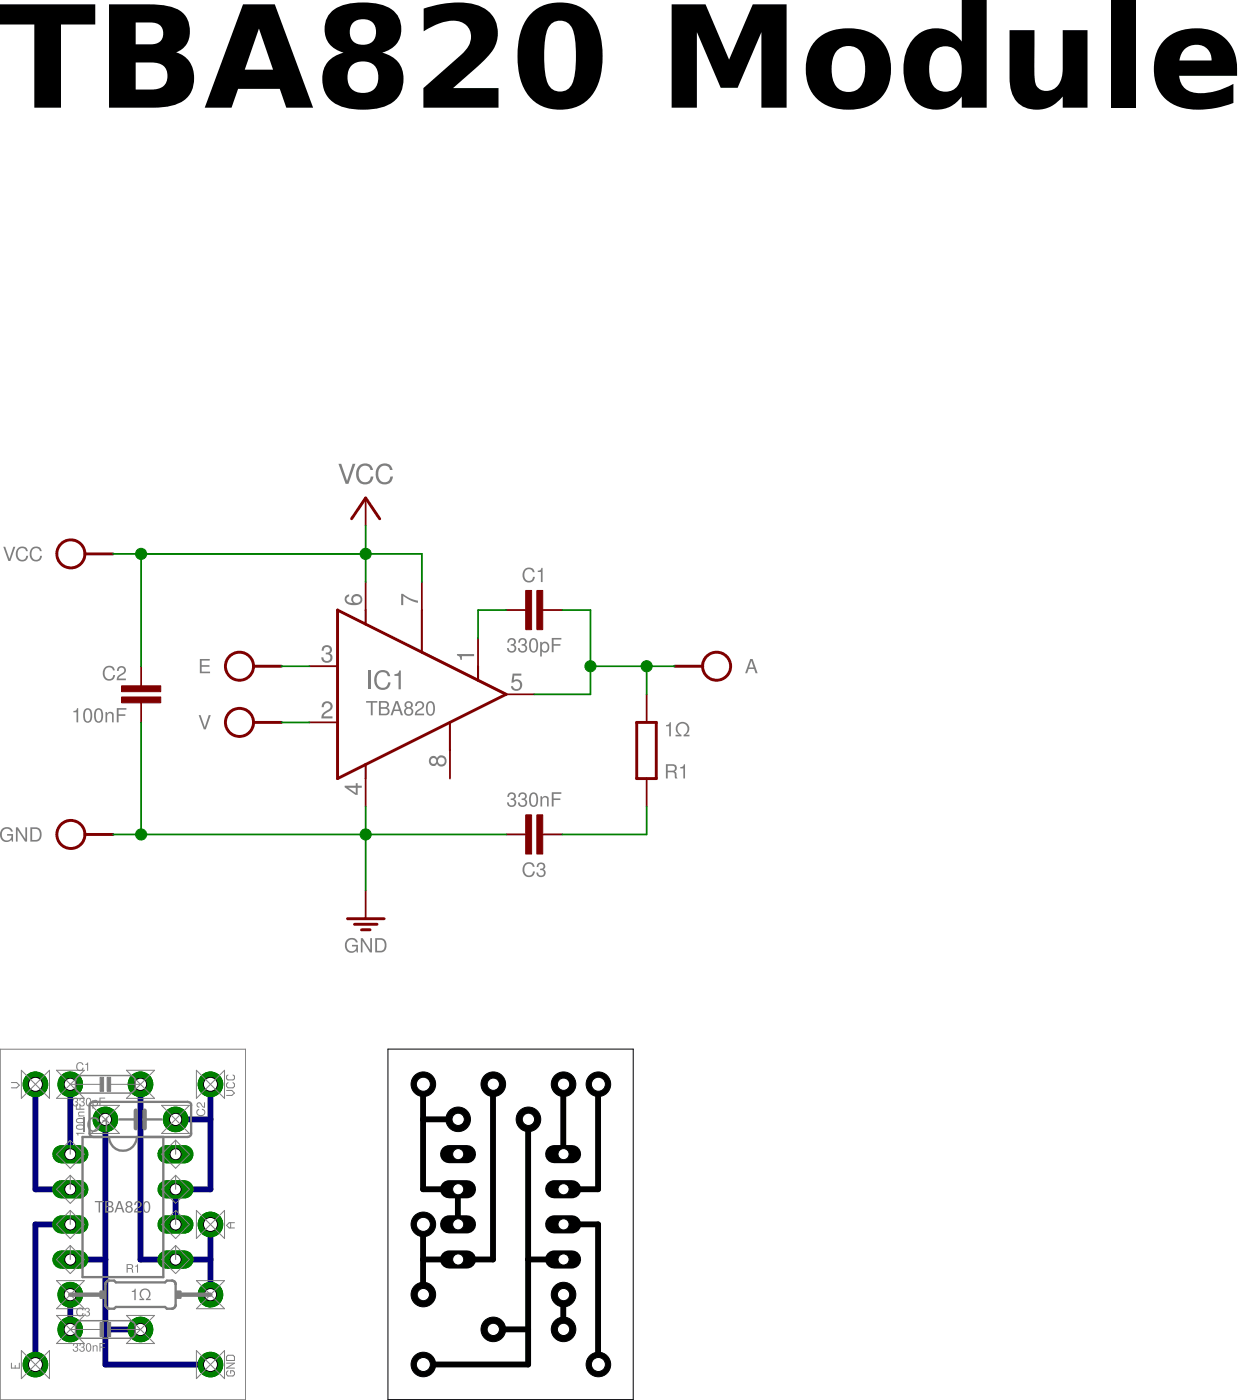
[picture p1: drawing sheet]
<?xml version="1.0" encoding="utf-8"?>
<!DOCTYPE eagle SYSTEM "eagle.dtd">
<eagle version="7.2.0">
<drawing>
<settings>
<setting alwaysvectorfont="no"/>
<setting verticaltext="up"/>
</settings>
<grid distance="0.05" unitdist="inch" unit="inch" style="lines" multiple="2" display="yes" altdistance="4" altunitdist="inch" altunit="inch"/>
<schematic xreflabel="%F%N/%S" xrefpart="/%S.%C%R">
<libraries>
<library name="ic">
<symbols>
<symbol name="TBA820">
<wire x1="-5.08" y1="7.62" x2="-5.08" y2="-7.62" width="0.254" layer="94"/>
<wire x1="-5.08" y1="-7.62" x2="-2.54" y2="-6.35" width="0.254" layer="94"/>
<text x="-2.54" y="1.27" size="1.6764" layer="95" align="center-left">&gt;NAME</text>
<text x="-2.54" y="-1.27" size="1.27" layer="96" align="center-left">&gt;VALUE</text>
<pin name="GAIN" x="-7.62" y="-2.54" visible="pad" length="short" direction="in"/>
<pin name="INPUT" x="-7.62" y="2.54" visible="pad" length="short" direction="in"/>
<pin name="OUT" x="12.7" y="0" visible="pad" length="short" direction="out" rot="R180"/>
<pin name="VCC" x="-2.54" y="10.16" visible="pad" length="short" direction="pwr" rot="R270"/>
<pin name="BOOT" x="2.54" y="10.16" visible="pad" length="short" direction="in" rot="R270"/>
<pin name="FREQ" x="7.62" y="5.08" visible="pad" length="short" direction="in" rot="R270"/>
<pin name="RIPPLE" x="5.08" y="-7.62" visible="pad" length="short" direction="in" rot="R90"/>
<pin name="GND" x="-2.54" y="-10.16" visible="pad" length="short" direction="pwr" rot="R90"/>
<wire x1="-2.54" y1="-6.35" x2="5.08" y2="-2.54" width="0.254" layer="94"/>
<wire x1="5.08" y1="-2.54" x2="10.16" y2="0" width="0.254" layer="94"/>
<wire x1="10.16" y1="0" x2="7.62" y2="1.27" width="0.254" layer="94"/>
<wire x1="7.62" y1="1.27" x2="2.54" y2="3.81" width="0.254" layer="94"/>
<wire x1="2.54" y1="3.81" x2="-2.54" y2="6.35" width="0.254" layer="94"/>
<wire x1="-2.54" y1="6.35" x2="-5.08" y2="7.62" width="0.254" layer="94"/>
<wire x1="-2.54" y1="7.62" x2="-2.54" y2="6.35" width="0.1651" layer="94"/>
<wire x1="2.54" y1="7.62" x2="2.54" y2="3.81" width="0.1651" layer="94"/>
<wire x1="7.62" y1="2.54" x2="7.62" y2="1.27" width="0.1651" layer="94"/>
<wire x1="-2.54" y1="-7.62" x2="-2.54" y2="-6.35" width="0.1651" layer="94"/>
<wire x1="5.08" y1="-5.08" x2="5.08" y2="-2.54" width="0.1651" layer="94"/>
</symbol>
</symbols>
<devicesets>
<deviceset name="TBA820">
<gates>
<gate name="G$1" symbol="TBA820" x="-15.793221875" y="-4.598496875"/>
</gates>
<devices>
<device name="" package="DIL08">
<connects>
<connect gate="G$1" pin="BOOT" pad="7"/>
<connect gate="G$1" pin="FREQ" pad="1"/>
<connect gate="G$1" pin="GAIN" pad="2"/>
<connect gate="G$1" pin="GND" pad="4"/>
<connect gate="G$1" pin="INPUT" pad="3"/>
<connect gate="G$1" pin="OUT" pad="5"/>
<connect gate="G$1" pin="RIPPLE" pad="8"/>
<connect gate="G$1" pin="VCC" pad="6"/>
</connects>
<technologies>
<technology name=""/>
</technologies>
</device>
</devices>
</deviceset>
</devicesets>
</library>
<library name="c">
<symbols>
<symbol name="C-H">
<text x="0" y="2.54" size="1.27" layer="95" align="bottom-center">&gt;NAME</text>
<text x="0" y="-2.54" size="1.27" layer="96" align="top-center">&gt;VALUE</text>
<pin name="1" x="-2.54" y="0" visible="off" length="point" direction="pas" swaplevel="1"/>
<pin name="2" x="2.54" y="0" visible="off" length="point" direction="pas" swaplevel="1" rot="R180"/>
<wire x1="2.54" y1="0" x2="0.762" y2="0" width="0.1524" layer="94"/>
<wire x1="-2.54" y1="0" x2="-0.762" y2="0" width="0.1524" layer="94"/>
<rectangle x1="-1.27" y1="-0.254" x2="2.286" y2="0.254" layer="94" rot="R90"/>
<rectangle x1="-2.286" y1="-0.254" x2="1.27" y2="0.254" layer="94" rot="R90"/>
</symbol>
<symbol name="C">
<text x="-1.27" y="1.27" size="1.27" layer="95" align="bottom-right">&gt;NAME</text>
<text x="-1.27" y="-1.27" size="1.27" layer="96" align="top-right">&gt;VALUE</text>
<pin name="1" x="0" y="2.54" visible="off" length="point" direction="pas" swaplevel="1" rot="R270"/>
<pin name="2" x="0" y="-2.54" visible="off" length="point" direction="pas" swaplevel="1" rot="R90"/>
<wire x1="0" y1="-2.54" x2="0" y2="-0.762" width="0.1524" layer="94"/>
<wire x1="0" y1="2.54" x2="0" y2="0.762" width="0.1524" layer="94"/>
<rectangle x1="-1.778" y1="-0.762" x2="1.778" y2="-0.254" layer="94"/>
<rectangle x1="-1.778" y1="0.254" x2="1.778" y2="0.762" layer="94"/>
</symbol>
</symbols>
<devicesets>
<deviceset name="C-H" prefix="C" uservalue="yes">
<gates>
<gate name="1" symbol="C-H" x="0" y="0"/>
</gates>
<devices>
<device name="025-015X024" package="C025-015X024">
<connects>
<connect gate="1" pin="1" pad="1"/>
<connect gate="1" pin="2" pad="2"/>
</connects>
<technologies>
<technology name=""/>
</technologies>
</device>
<device name="050-020X044" package="C050-020X044">
<connects>
<connect gate="1" pin="1" pad="1"/>
<connect gate="1" pin="2" pad="2"/>
</connects>
<technologies>
<technology name=""/>
</technologies>
</device>
<device name="075-020X044" package="C075-020X044">
<connects>
<connect gate="1" pin="1" pad="1"/>
<connect gate="1" pin="2" pad="2"/>
</connects>
<technologies>
<technology name=""/>
</technologies>
</device>
<device name="075-020X044/V" package="C075-020X044/V">
<connects>
<connect gate="1" pin="1" pad="1"/>
<connect gate="1" pin="2" pad="2"/>
</connects>
<technologies>
<technology name=""/>
</technologies>
</device>
<device name="050-020X044/V" package="C050-020X044/V">
<connects>
<connect gate="1" pin="1" pad="1"/>
<connect gate="1" pin="2" pad="2"/>
</connects>
<technologies>
<technology name=""/>
</technologies>
</device>
<device name="050-024X044" package="C050-024X044">
<connects>
<connect gate="1" pin="1" pad="1"/>
<connect gate="1" pin="2" pad="2"/>
</connects>
<technologies>
<technology name=""/>
</technologies>
</device>
<device name="050-024X044/V" package="C050-024X044/V">
<connects>
<connect gate="1" pin="1" pad="1"/>
<connect gate="1" pin="2" pad="2"/>
</connects>
<technologies>
<technology name=""/>
</technologies>
</device>
<device name="050-020X036" package="C050-020X036">
<connects>
<connect gate="1" pin="1" pad="1"/>
<connect gate="1" pin="2" pad="2"/>
</connects>
<technologies>
<technology name=""/>
</technologies>
</device>
<device name="050-020X036/V" package="C050-020X036/V">
<connects>
<connect gate="1" pin="1" pad="1"/>
<connect gate="1" pin="2" pad="2"/>
</connects>
<technologies>
<technology name=""/>
</technologies>
</device>
<device name="050-025X075/V" package="C050-025X075/V">
<connects>
<connect gate="1" pin="1" pad="1"/>
<connect gate="1" pin="2" pad="2"/>
</connects>
<technologies>
<technology name=""/>
</technologies>
</device>
<device name="050-040X075" package="0204/10">
<connects>
<connect gate="1" pin="1" pad="1"/>
<connect gate="1" pin="2" pad="2"/>
</connects>
<technologies>
<technology name=""/>
</technologies>
</device>
</devices>
</deviceset>
<deviceset name="C" prefix="C" uservalue="yes">
<gates>
<gate name="1" symbol="C" x="0" y="0"/>
</gates>
<devices>
<device name="025-024X044" package="C025-024X044">
<connects>
<connect gate="1" pin="1" pad="1"/>
<connect gate="1" pin="2" pad="2"/>
</connects>
<technologies>
<technology name=""/>
</technologies>
</device>
<device name="025-025X050" package="C025-025X050">
<connects>
<connect gate="1" pin="1" pad="1"/>
<connect gate="1" pin="2" pad="2"/>
</connects>
<technologies>
<technology name=""/>
</technologies>
</device>
<device name="025-030X050" package="C025-030X050">
<connects>
<connect gate="1" pin="1" pad="1"/>
<connect gate="1" pin="2" pad="2"/>
</connects>
<technologies>
<technology name=""/>
</technologies>
</device>
<device name="025-040X050" package="C025-040X050">
<connects>
<connect gate="1" pin="1" pad="1"/>
<connect gate="1" pin="2" pad="2"/>
</connects>
<technologies>
<technology name=""/>
</technologies>
</device>
<device name="025-050X050" package="C025-050X050">
<connects>
<connect gate="1" pin="1" pad="1"/>
<connect gate="1" pin="2" pad="2"/>
</connects>
<technologies>
<technology name=""/>
</technologies>
</device>
<device name="025-060X050" package="C025-060X050">
<connects>
<connect gate="1" pin="1" pad="1"/>
<connect gate="1" pin="2" pad="2"/>
</connects>
<technologies>
<technology name=""/>
</technologies>
</device>
<device name="050-024X044" package="C050-024X044">
<connects>
<connect gate="1" pin="1" pad="1"/>
<connect gate="1" pin="2" pad="2"/>
</connects>
<technologies>
<technology name=""/>
</technologies>
</device>
<device name="050-025X075" package="C050-025X075">
<connects>
<connect gate="1" pin="1" pad="1"/>
<connect gate="1" pin="2" pad="2"/>
</connects>
<technologies>
<technology name=""/>
</technologies>
</device>
<device name="050-045X075" package="C050-045X075">
<connects>
<connect gate="1" pin="1" pad="1"/>
<connect gate="1" pin="2" pad="2"/>
</connects>
<technologies>
<technology name=""/>
</technologies>
</device>
<device name="050-030X075" package="C050-030X075">
<connects>
<connect gate="1" pin="1" pad="1"/>
<connect gate="1" pin="2" pad="2"/>
</connects>
<technologies>
<technology name=""/>
</technologies>
</device>
<device name="050-050X075" package="C050-050X075">
<connects>
<connect gate="1" pin="1" pad="1"/>
<connect gate="1" pin="2" pad="2"/>
</connects>
<technologies>
<technology name=""/>
</technologies>
</device>
<device name="050-055X075" package="C050-055X075">
<connects>
<connect gate="1" pin="1" pad="1"/>
<connect gate="1" pin="2" pad="2"/>
</connects>
<technologies>
<technology name=""/>
</technologies>
</device>
<device name="050-075X075" package="C050-075X075">
<connects>
<connect gate="1" pin="1" pad="1"/>
<connect gate="1" pin="2" pad="2"/>
</connects>
<technologies>
<technology name=""/>
</technologies>
</device>
<device name="075-032X103" package="C075-032X103">
<connects>
<connect gate="1" pin="1" pad="1"/>
<connect gate="1" pin="2" pad="2"/>
</connects>
<technologies>
<technology name=""/>
</technologies>
</device>
<device name="075-042X103" package="C075-042X103">
<connects>
<connect gate="1" pin="1" pad="1"/>
<connect gate="1" pin="2" pad="2"/>
</connects>
<technologies>
<technology name=""/>
</technologies>
</device>
<device name="075-052X106" package="C075-052X106">
<connects>
<connect gate="1" pin="1" pad="1"/>
<connect gate="1" pin="2" pad="2"/>
</connects>
<technologies>
<technology name=""/>
</technologies>
</device>
<device name="102-043X133" package="C102-043X133">
<connects>
<connect gate="1" pin="1" pad="1"/>
<connect gate="1" pin="2" pad="2"/>
</connects>
<technologies>
<technology name=""/>
</technologies>
</device>
<device name="102-054X133" package="C102-054X133">
<connects>
<connect gate="1" pin="1" pad="1"/>
<connect gate="1" pin="2" pad="2"/>
</connects>
<technologies>
<technology name=""/>
</technologies>
</device>
<device name="102-064X133" package="C102-064X133">
<connects>
<connect gate="1" pin="1" pad="1"/>
<connect gate="1" pin="2" pad="2"/>
</connects>
<technologies>
<technology name=""/>
</technologies>
</device>
<device name="150-054X183" package="C150-054X183">
<connects>
<connect gate="1" pin="1" pad="1"/>
<connect gate="1" pin="2" pad="2"/>
</connects>
<technologies>
<technology name=""/>
</technologies>
</device>
<device name="150-064X183" package="C150-064X183">
<connects>
<connect gate="1" pin="1" pad="1"/>
<connect gate="1" pin="2" pad="2"/>
</connects>
<technologies>
<technology name=""/>
</technologies>
</device>
<device name="150-072X183" package="C150-072X183">
<connects>
<connect gate="1" pin="1" pad="1"/>
<connect gate="1" pin="2" pad="2"/>
</connects>
<technologies>
<technology name=""/>
</technologies>
</device>
<device name="150-084X183" package="C150-084X183">
<connects>
<connect gate="1" pin="1" pad="1"/>
<connect gate="1" pin="2" pad="2"/>
</connects>
<technologies>
<technology name=""/>
</technologies>
</device>
<device name="150-091X182" package="C150-091X182">
<connects>
<connect gate="1" pin="1" pad="1"/>
<connect gate="1" pin="2" pad="2"/>
</connects>
<technologies>
<technology name=""/>
</technologies>
</device>
<device name="050-035X075" package="C050-035X075">
<connects>
<connect gate="1" pin="1" pad="1"/>
<connect gate="1" pin="2" pad="2"/>
</connects>
<technologies>
<technology name=""/>
</technologies>
</device>
<device name="075-063X106" package="C075-063X106">
<connects>
<connect gate="1" pin="1" pad="1"/>
<connect gate="1" pin="2" pad="2"/>
</connects>
<technologies>
<technology name=""/>
</technologies>
</device>
<device name="025-020X036" package="C025-020X036">
<connects>
<connect gate="1" pin="1" pad="1"/>
<connect gate="1" pin="2" pad="2"/>
</connects>
<technologies>
<technology name=""/>
</technologies>
</device>
<device name="050-020X036" package="C050-020X036">
<connects>
<connect gate="1" pin="1" pad="1"/>
<connect gate="1" pin="2" pad="2"/>
</connects>
<technologies>
<technology name=""/>
</technologies>
</device>
<device name="025-015X024" package="C025-015X024">
<connects>
<connect gate="1" pin="1" pad="1"/>
<connect gate="1" pin="2" pad="2"/>
</connects>
<technologies>
<technology name=""/>
</technologies>
</device>
<device name="025-025X060" package="C050-025X060">
<connects>
<connect gate="1" pin="1" pad="1"/>
<connect gate="1" pin="2" pad="2"/>
</connects>
<technologies>
<technology name=""/>
</technologies>
</device>
<device name="050-024X044/V" package="C050-024X044/V">
<connects>
<connect gate="1" pin="1" pad="1"/>
<connect gate="1" pin="2" pad="2"/>
</connects>
<technologies>
<technology name=""/>
</technologies>
</device>
<device name="050-025X075/V" package="C050-025X075/V">
<connects>
<connect gate="1" pin="1" pad="1"/>
<connect gate="1" pin="2" pad="2"/>
</connects>
<technologies>
<technology name=""/>
</technologies>
</device>
<device name="050-020X036/V" package="C050-020X036/V">
<connects>
<connect gate="1" pin="1" pad="1"/>
<connect gate="1" pin="2" pad="2"/>
</connects>
<technologies>
<technology name=""/>
</technologies>
</device>
<device name="050-020X044/V" package="C050-020X044/V">
<connects>
<connect gate="1" pin="1" pad="1"/>
<connect gate="1" pin="2" pad="2"/>
</connects>
<technologies>
<technology name=""/>
</technologies>
</device>
<device name="050-020X044" package="C050-020X044">
<connects>
<connect gate="1" pin="1" pad="1"/>
<connect gate="1" pin="2" pad="2"/>
</connects>
<technologies>
<technology name=""/>
</technologies>
</device>
<device name="0204/10" package="0204/10">
<connects>
<connect gate="1" pin="1" pad="1"/>
<connect gate="1" pin="2" pad="2"/>
</connects>
<technologies>
<technology name=""/>
</technologies>
</device>
<device name="0204/10-V" package="0204/10-V">
<connects>
<connect gate="1" pin="1" pad="1"/>
<connect gate="1" pin="2" pad="2"/>
</connects>
<technologies>
<technology name=""/>
</technologies>
</device>
<device name="075-020X044" package="C075-020X044">
<connects>
<connect gate="1" pin="1" pad="1"/>
<connect gate="1" pin="2" pad="2"/>
</connects>
<technologies>
<technology name=""/>
</technologies>
</device>
<device name="075-020X044/V" package="C075-020X044/V">
<connects>
<connect gate="1" pin="1" pad="1"/>
<connect gate="1" pin="2" pad="2"/>
</connects>
<technologies>
<technology name=""/>
</technologies>
</device>
</devices>
</deviceset>
</devicesets>
</library>
<library name="r">
<symbols>
<symbol name="R">
<pin name="2" x="0" y="5.08" visible="off" length="short" direction="pas" swaplevel="1" rot="R270"/>
<pin name="1" x="0" y="-5.08" visible="off" length="short" direction="pas" swaplevel="1" rot="R90"/>
<wire x1="0.889" y1="-2.54" x2="0.889" y2="2.54" width="0.254" layer="94"/>
<wire x1="-0.889" y1="2.54" x2="-0.889" y2="-2.54" width="0.254" layer="94"/>
<wire x1="0.889" y1="2.54" x2="-0.889" y2="2.54" width="0.254" layer="94"/>
<wire x1="0.889" y1="-2.54" x2="-0.889" y2="-2.54" width="0.254" layer="94"/>
<text x="-1.5875" y="1.27" size="1.27" layer="95" align="bottom-right">&gt;NAME</text>
<text x="-1.5875" y="-1.27" size="1.27" layer="96" align="top-right">&gt;VALUE</text>
</symbol>
</symbols>
<devicesets>
<deviceset name="R" prefix="R" uservalue="yes">
<gates>
<gate name="1" symbol="R" x="0" y="0"/>
</gates>
<devices>
<device name="0204/5" package="0204/5">
<connects>
<connect gate="1" pin="1" pad="2"/>
<connect gate="1" pin="2" pad="1"/>
</connects>
<technologies>
<technology name=""/>
</technologies>
</device>
<device name="0204/7" package="0204/7">
<connects>
<connect gate="1" pin="1" pad="2"/>
<connect gate="1" pin="2" pad="1"/>
</connects>
<technologies>
<technology name=""/>
</technologies>
</device>
<device name="0204V" package="0204V">
<connects>
<connect gate="1" pin="1" pad="2"/>
<connect gate="1" pin="2" pad="1"/>
</connects>
<technologies>
<technology name=""/>
</technologies>
</device>
<device name="0207/10" package="0207/10">
<connects>
<connect gate="1" pin="1" pad="2"/>
<connect gate="1" pin="2" pad="1"/>
</connects>
<technologies>
<technology name=""/>
</technologies>
</device>
<device name="0207/12" package="0207/12">
<connects>
<connect gate="1" pin="1" pad="2"/>
<connect gate="1" pin="2" pad="1"/>
</connects>
<technologies>
<technology name=""/>
</technologies>
</device>
<device name="0207/15" package="0207/15">
<connects>
<connect gate="1" pin="1" pad="2"/>
<connect gate="1" pin="2" pad="1"/>
</connects>
<technologies>
<technology name=""/>
</technologies>
</device>
<device name="0207/2V" package="0207/2V">
<connects>
<connect gate="1" pin="1" pad="2"/>
<connect gate="1" pin="2" pad="1"/>
</connects>
<technologies>
<technology name=""/>
</technologies>
</device>
<device name="0207/5V" package="0207/5V">
<connects>
<connect gate="1" pin="1" pad="2"/>
<connect gate="1" pin="2" pad="1"/>
</connects>
<technologies>
<technology name=""/>
</technologies>
</device>
<device name="0207/7" package="0207/7">
<connects>
<connect gate="1" pin="1" pad="2"/>
<connect gate="1" pin="2" pad="1"/>
</connects>
<technologies>
<technology name=""/>
</technologies>
</device>
<device name="0204/10" package="0204/10">
<connects>
<connect gate="1" pin="1" pad="2"/>
<connect gate="1" pin="2" pad="1"/>
</connects>
<technologies>
<technology name=""/>
</technologies>
</device>
<device name="0204/12" package="0204/12">
<connects>
<connect gate="1" pin="1" pad="2"/>
<connect gate="1" pin="2" pad="1"/>
</connects>
<technologies>
<technology name=""/>
</technologies>
</device>
<device name="0204/15" package="0204/15">
<connects>
<connect gate="1" pin="1" pad="2"/>
<connect gate="1" pin="2" pad="1"/>
</connects>
<technologies>
<technology name=""/>
</technologies>
</device>
<device name="0204/2V" package="0204/2V">
<connects>
<connect gate="1" pin="1" pad="2"/>
<connect gate="1" pin="2" pad="1"/>
</connects>
<technologies>
<technology name=""/>
</technologies>
</device>
<device name="0202/2V" package="0202/2V">
<connects>
<connect gate="1" pin="1" pad="2"/>
<connect gate="1" pin="2" pad="1"/>
</connects>
<technologies>
<technology name=""/>
</technologies>
</device>
<device name="0202/5" package="0202/5">
<connects>
<connect gate="1" pin="1" pad="2"/>
<connect gate="1" pin="2" pad="1"/>
</connects>
<technologies>
<technology name=""/>
</technologies>
</device>
<device name="0202/7" package="0202/7">
<connects>
<connect gate="1" pin="1" pad="2"/>
<connect gate="1" pin="2" pad="1"/>
</connects>
<technologies>
<technology name=""/>
</technologies>
</device>
<device name="0202/10" package="0202/10">
<connects>
<connect gate="1" pin="1" pad="2"/>
<connect gate="1" pin="2" pad="1"/>
</connects>
<technologies>
<technology name=""/>
</technologies>
</device>
<device name="0202V" package="0202V">
<connects>
<connect gate="1" pin="1" pad="2"/>
<connect gate="1" pin="2" pad="1"/>
</connects>
<technologies>
<technology name=""/>
</technologies>
</device>
<device name="0202/12" package="0202/12">
<connects>
<connect gate="1" pin="1" pad="2"/>
<connect gate="1" pin="2" pad="1"/>
</connects>
<technologies>
<technology name=""/>
</technologies>
</device>
<device name="0202/15" package="0202/15">
<connects>
<connect gate="1" pin="1" pad="2"/>
<connect gate="1" pin="2" pad="1"/>
</connects>
<technologies>
<technology name=""/>
</technologies>
</device>
<device name="0202/7-V" package="0202/7-V">
<connects>
<connect gate="1" pin="1" pad="2"/>
<connect gate="1" pin="2" pad="1"/>
</connects>
<technologies>
<technology name=""/>
</technologies>
</device>
<device name="0202/5-V" package="0202/5-V">
<connects>
<connect gate="1" pin="1" pad="2"/>
<connect gate="1" pin="2" pad="1"/>
</connects>
<technologies>
<technology name=""/>
</technologies>
</device>
<device name="0202/10-V" package="0202/10-V">
<connects>
<connect gate="1" pin="1" pad="2"/>
<connect gate="1" pin="2" pad="1"/>
</connects>
<technologies>
<technology name=""/>
</technologies>
</device>
<device name="0204/7-V" package="0204/7-V">
<connects>
<connect gate="1" pin="1" pad="2"/>
<connect gate="1" pin="2" pad="1"/>
</connects>
<technologies>
<technology name=""/>
</technologies>
</device>
<device name="0204/10-V" package="0204/10-V">
<connects>
<connect gate="1" pin="1" pad="2"/>
<connect gate="1" pin="2" pad="1"/>
</connects>
<technologies>
<technology name=""/>
</technologies>
</device>
<device name="0204/12-V" package="0204/12-V">
<connects>
<connect gate="1" pin="1" pad="2"/>
<connect gate="1" pin="2" pad="1"/>
</connects>
<technologies>
<technology name=""/>
</technologies>
</device>
<device name="0204/15-V" package="0204/15-V">
<connects>
<connect gate="1" pin="1" pad="2"/>
<connect gate="1" pin="2" pad="1"/>
</connects>
<technologies>
<technology name=""/>
</technologies>
</device>
<device name="0204/2" package="0204/2">
<connects>
<connect gate="1" pin="1" pad="2"/>
<connect gate="1" pin="2" pad="1"/>
</connects>
<technologies>
<technology name=""/>
</technologies>
</device>
<device name="0202/12-V" package="0202/12-V">
<connects>
<connect gate="1" pin="1" pad="2"/>
<connect gate="1" pin="2" pad="1"/>
</connects>
<technologies>
<technology name=""/>
</technologies>
</device>
<device name="0202/2" package="0202/2">
<connects>
<connect gate="1" pin="1" pad="2"/>
<connect gate="1" pin="2" pad="1"/>
</connects>
<technologies>
<technology name=""/>
</technologies>
</device>
<device name="0204/2.54" package="0204/2.54">
<connects>
<connect gate="1" pin="1" pad="2"/>
<connect gate="1" pin="2" pad="1"/>
</connects>
<technologies>
<technology name=""/>
</technologies>
</device>
<device name="0204/2V-A" package="0204/2V">
<connects>
<connect gate="1" pin="1" pad="1"/>
<connect gate="1" pin="2" pad="2"/>
</connects>
<technologies>
<technology name=""/>
</technologies>
</device>
<device name="0204/18-V" package="0204/18-V">
<connects>
<connect gate="1" pin="1" pad="1"/>
<connect gate="1" pin="2" pad="2"/>
</connects>
<technologies>
<technology name=""/>
</technologies>
</device>
<device name="0204/20-V" package="0204/20-V">
<connects>
<connect gate="1" pin="1" pad="1"/>
<connect gate="1" pin="2" pad="2"/>
</connects>
<technologies>
<technology name=""/>
</technologies>
</device>
</devices>
</deviceset>
</devicesets>
</library>
<library name="pad">
<symbols>
<symbol name="SPAD">
<pin name="P$1" x="0" y="0" visible="off" length="point" direction="pas" function="dot"/>
<wire x1="0" y1="0" x2="-2.54" y2="0" width="0.254" layer="94"/>
<circle x="-3.81" y="0" radius="1.27" width="0.254" layer="94"/>
<text x="-6.35" y="0" size="1.27" layer="95" align="center-right">&gt;NAME</text>
</symbol>
<symbol name="VCC">
<wire x1="1.27" y1="0.635" x2="0" y2="2.54" width="0.254" layer="94"/>
<wire x1="0" y1="2.54" x2="-1.27" y2="0.635" width="0.254" layer="94"/>
<text x="0" y="3.81" size="1.778" layer="96" align="bottom-center">&gt;VALUE</text>
<pin name="VCC" x="0" y="0" visible="off" length="short" direction="sup" rot="R90"/>
</symbol>
<symbol name="GND">
<wire x1="-1.651" y1="0" x2="1.651" y2="0" width="0.254" layer="94"/>
<text x="0" y="-1.778" size="1.27" layer="96" align="top-center">&gt;VALUE</text>
<pin name="GND" x="0" y="2.54" visible="off" length="short" direction="sup" rot="R270"/>
<wire x1="-1.016" y1="-0.508" x2="1.016" y2="-0.508" width="0.254" layer="94"/>
<wire x1="-0.381" y1="-1.016" x2="0.381" y2="-1.016" width="0.254" layer="94"/>
</symbol>
</symbols>
<devicesets>
<deviceset name="SPAD" prefix="J">
<gates>
<gate name="1" symbol="SPAD" x="0" y="0"/>
</gates>
<devices>
<device name="" package="SPAD">
<connects>
<connect gate="1" pin="P$1" pad="1"/>
</connects>
<technologies>
<technology name=""/>
</technologies>
</device>
</devices>
</deviceset>
<deviceset name="VCC">
<gates>
<gate name="G$1" symbol="VCC" x="0" y="0"/>
</gates>
<devices>
<device name="">
<technologies>
<technology name=""/>
</technologies>
</device>
</devices>
</deviceset>
<deviceset name="GND" prefix="S">
<gates>
<gate name="1" symbol="GND" x="0" y="0"/>
</gates>
<devices>
<device name="">
<technologies>
<technology name=""/>
</technologies>
</device>
</devices>
</deviceset>
</devicesets>
</library>
</libraries>
<attributes>
</attributes>
<variantdefs>
</variantdefs>
<classes>
<class number="0" name="default" width="0" drill="0">
</class>
</classes>
<parts>
<part name="IC1" library="ic" deviceset="TBA820" device=""/>
<part name="C1" library="c" deviceset="C-H" device="050-020X044" value="330pF"/>
<part name="C2" library="c" deviceset="C" device="050-025X075" value="100nF"/>
<part name="C3" library="c" deviceset="C-H" device="050-020X044" value="330nF"/>
<part name="R1" library="r" deviceset="R" device="0204/10" value="1Ω"/>
<part name="E" library="pad" deviceset="SPAD" device=""/>
<part name="V" library="pad" deviceset="SPAD" device=""/>
<part name="A" library="pad" deviceset="SPAD" device=""/>
<part name="U$2" library="pad" deviceset="VCC" device=""/>
<part name="S1" library="pad" deviceset="GND" device=""/>
<part name="VCC" library="pad" deviceset="SPAD" device=""/>
<part name="GND" library="pad" deviceset="SPAD" device=""/>
</parts>
<sheets>
<sheet>
<plain>
</plain>
<instances>
<instance part="IC1" gate="G$1" x="33.02" y="45.72"/>
<instance part="C1" gate="1" x="45.72" y="53.34"/>
<instance part="C2" gate="1" x="10.16" y="45.72"/>
<instance part="C3" gate="1" x="45.72" y="33.02" rot="R180"/>
<instance part="R1" gate="1" x="55.88" y="40.64" rot="R180"/>
<instance part="E" gate="1" x="22.86" y="48.26"/>
<instance part="V" gate="1" x="22.86" y="43.18"/>
<instance part="A" gate="1" x="58.42" y="48.26" rot="R180"/>
<instance part="U$2" gate="G$1" x="30.48" y="60.96"/>
<instance part="S1" gate="1" x="30.48" y="25.4"/>
<instance part="VCC" gate="1" x="7.62" y="58.42"/>
<instance part="GND" gate="1" x="7.62" y="33.02"/>
</instances>
<busses>
</busses>
<nets>
<net name="N$2" class="0">
<segment>
<pinref part="C1" gate="1" pin="1"/>
<pinref part="IC1" gate="G$1" pin="FREQ"/>
<wire x1="43.18" y1="53.34" x2="40.64" y2="53.34" width="0.1524" layer="91"/>
<wire x1="40.64" y1="53.34" x2="40.64" y2="50.8" width="0.1524" layer="91"/>
</segment>
</net>
<net name="N$3" class="0">
<segment>
<pinref part="IC1" gate="G$1" pin="OUT"/>
<wire x1="45.72" y1="45.72" x2="50.8" y2="45.72" width="0.1524" layer="91"/>
<wire x1="50.8" y1="45.72" x2="50.8" y2="48.26" width="0.1524" layer="91"/>
<pinref part="C1" gate="1" pin="2"/>
<wire x1="50.8" y1="48.26" x2="50.8" y2="53.34" width="0.1524" layer="91"/>
<wire x1="50.8" y1="53.34" x2="48.26" y2="53.34" width="0.1524" layer="91"/>
<pinref part="R1" gate="1" pin="1"/>
<wire x1="55.88" y1="45.72" x2="55.88" y2="48.26" width="0.1524" layer="91"/>
<wire x1="50.8" y1="48.26" x2="55.88" y2="48.26" width="0.1524" layer="91"/>
<junction x="50.8" y="48.26"/>
<pinref part="A" gate="1" pin="P$1"/>
<wire x1="58.42" y1="48.26" x2="55.88" y2="48.26" width="0.1524" layer="91"/>
<junction x="55.88" y="48.26"/>
</segment>
</net>
<net name="N$6" class="0">
<segment>
<pinref part="R1" gate="1" pin="2"/>
<pinref part="C3" gate="1" pin="1"/>
<wire x1="55.88" y1="35.56" x2="55.88" y2="33.02" width="0.1524" layer="91"/>
<wire x1="55.88" y1="33.02" x2="48.26" y2="33.02" width="0.1524" layer="91"/>
</segment>
</net>
<net name="N$5" class="0">
<segment>
<pinref part="IC1" gate="G$1" pin="INPUT"/>
<pinref part="E" gate="1" pin="P$1"/>
<wire x1="22.86" y1="48.26" x2="25.4" y2="48.26" width="0.1524" layer="91"/>
</segment>
</net>
<net name="N$7" class="0">
<segment>
<pinref part="IC1" gate="G$1" pin="GAIN"/>
<pinref part="V" gate="1" pin="P$1"/>
<wire x1="22.86" y1="43.18" x2="25.4" y2="43.18" width="0.1524" layer="91"/>
</segment>
</net>
<net name="GND" class="0">
<segment>
<pinref part="IC1" gate="G$1" pin="GND"/>
<wire x1="30.48" y1="35.56" x2="30.48" y2="33.02" width="0.1524" layer="91"/>
<pinref part="C2" gate="1" pin="2"/>
<wire x1="10.16" y1="33.02" x2="10.16" y2="43.18" width="0.1524" layer="91"/>
<junction x="10.16" y="33.02"/>
<pinref part="S1" gate="1" pin="GND"/>
<wire x1="30.48" y1="33.02" x2="30.48" y2="27.94" width="0.1524" layer="91"/>
<junction x="30.48" y="33.02"/>
<pinref part="GND" gate="1" pin="P$1"/>
<wire x1="7.62" y1="33.02" x2="10.16" y2="33.02" width="0.1524" layer="91"/>
<wire x1="10.16" y1="33.02" x2="30.48" y2="33.02" width="0.1524" layer="91"/>
<pinref part="C3" gate="1" pin="2"/>
<wire x1="30.48" y1="33.02" x2="43.18" y2="33.02" width="0.1524" layer="91"/>
</segment>
</net>
<net name="VCC" class="0">
<segment>
<pinref part="IC1" gate="G$1" pin="VCC"/>
<wire x1="30.48" y1="55.88" x2="30.48" y2="58.42" width="0.1524" layer="91"/>
<pinref part="IC1" gate="G$1" pin="BOOT"/>
<wire x1="10.16" y1="58.42" x2="35.56" y2="58.42" width="0.1524" layer="91"/>
<wire x1="35.56" y1="58.42" x2="35.56" y2="55.88" width="0.1524" layer="91"/>
<pinref part="C2" gate="1" pin="1"/>
<wire x1="10.16" y1="48.26" x2="10.16" y2="58.42" width="0.1524" layer="91"/>
<junction x="10.16" y="58.42"/>
<pinref part="U$2" gate="G$1" pin="VCC"/>
<wire x1="30.48" y1="60.96" x2="30.48" y2="58.42" width="0.1524" layer="91"/>
<junction x="30.48" y="58.42"/>
<pinref part="VCC" gate="1" pin="P$1"/>
<wire x1="7.62" y1="58.42" x2="10.16" y2="58.42" width="0.1524" layer="91"/>
<wire x1="10.16" y1="58.42" x2="30.48" y2="58.42" width="0.1524" layer="91"/>
</segment>
</net>
</nets>
</sheet>
</sheets>
</schematic>
</drawing>
</eagle>
